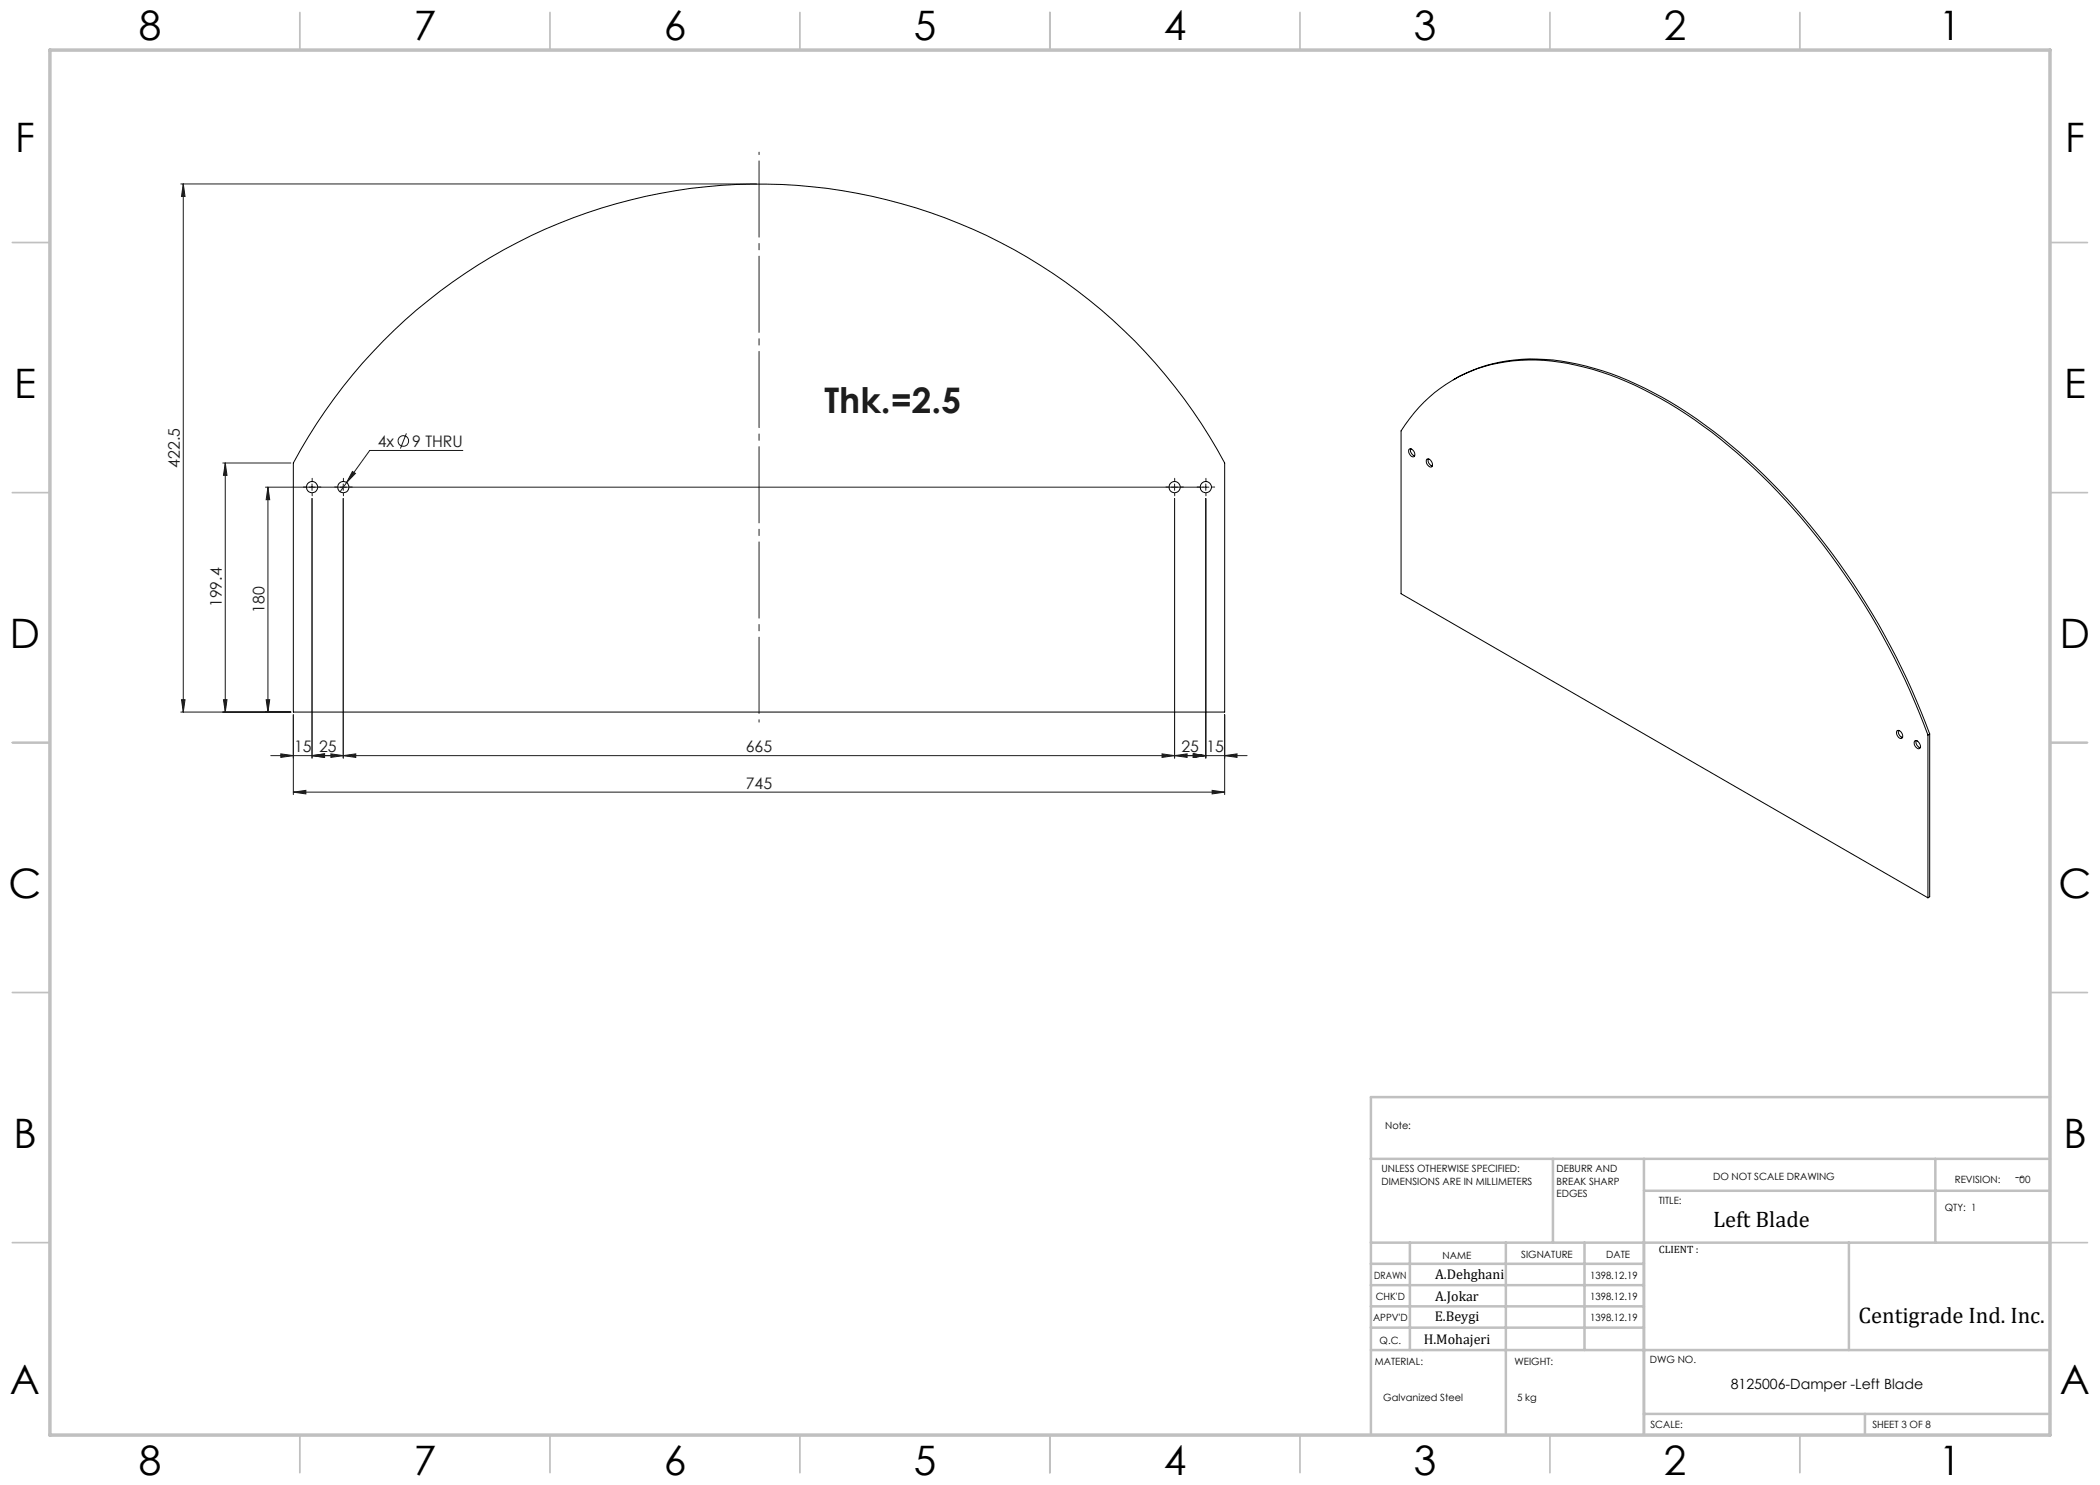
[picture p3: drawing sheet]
<svg xmlns="http://www.w3.org/2000/svg" width="420mm" height="297mm" viewBox="0 0 420 297" stroke-linecap="round" stroke-linejoin="round" font-family="sans-serif">
<g fill="none" stroke="#191924" stroke-width=".2">
<path d="M36.2 36.8h115.1M36.7 36.8v105.6M36.7 36.8l.3 2.5h-.7zM44.6 92.6h13.6M45 92.6v49.8M45 92.6l.4 2.5h-.7zM53.1 97.4h188.7M53.6 97.4v45M53.6 97.4l.3 2.5h-.7zM62.4 99.7v51.9M62.4 96.8v1.3M68.7 99.7v51.9"/>
<path d="M68.7 96.8v1.3M69.3 96.5l-1.3 1.9M70.5 94.3l.6 .4-1.8 1.8zM81.3 86.7l-1.2 3M92.6 90.1h-18.7l-4.6 6.4M234.9 99.7v51.9M234.9 96.8v1.3M241.2 99.7v51.9M241.2 96.8v1.3M36.3 139.9h.7l-.3 2.5zM44.7 139.9h.7l-.4 2.5zM53.2 139.9h.7l-.3 2.5z"/>
<path d="M36.2 142.4h22M54.2 151.1h195.2M56.2 150.8l2.5 .3-2.5 .4zM58.7 158.4l2.5-.3v.7zM58.7 158.4h186.2M58.7 142.9v16M62.4 151.1l2.5-.3v.7zM66.2 150.8l2.5 .3-2.5 .4zM68.7 151.1l2.5-.3v.7zM232.4 150.8l2.5 .3-2.5 .4zM234.9 151.1l2.5-.3v.7zM238.7 150.8l2.5 .3-2.5 .4z"/>
<path d="M242.4 158.1l2.5 .3-2.5 .4zM244.9 151.1l2.5-.3v.7zM244.9 142.9v16"/>
<circle cx="80.7" cy="88.2" r="1.06"/>
</g>
<path d="M151.8 144.4v-114" fill="none" stroke="#191924" stroke-width=".2" stroke-dasharray="15.2 1.3 1.3 1.3" stroke-dashoffset="-1.8"/>
<g fill="none" stroke="#191924" stroke-width=".2" stroke-dasharray="15.2 1.3 1.3 1.3">
<path d="M61.2 97.4h-.5M62.4 96.2v-.5M62.4 98.7v.5M63.7 97.4h.5M67.4 97.4h-.5M68.7 96.2v-.5M68.7 98.7v.5M69.9 97.4h.5M233.7 97.4h-.5M234.9 96.2v-.5M234.9 98.7v.5M236.2 97.4h.5"/>
<path d="M239.9 97.4h-.5M241.2 96.2v-.5M241.2 98.7v.5M242.4 97.4h.5"/>
</g>
<g fill="none" stroke="#c0c0c0" stroke-width=".35">
<path d="M60 2.5v7.5M110 2.5v7.5M160 2.5v7.5M210 2.5v7.5M260 2.5v7.5M310 2.5v7.5M360 2.5v7.5M2.5 48.5h7.5M410 48.5h7.5M2.5 98.5h7.5M410 98.5h7.5M2.5 148.5h7.5"/>
<path d="M410 148.5h7.5M2.5 198.5h7.5M410 198.5h7.5M2.5 248.5h7.5M410 248.5h7.5M60 287v7.5M110 287v7.5M160 287v7.5M210 287v7.5M260 287v7.5M310 287v7.5M360 287v7.5"/>
</g>
<g fill="none" stroke="#c0c0c0" stroke-width=".5">
<path d="M410 219.4h-135.8v67.4M274.2 231.8h135.8M310.6 231.8v16.7M328.8 231.8v55.2M328.8 238.2h81.2M387.1 231.8v16.7M274.2 248.5h135.8M274.2 257h54.6M274.2 252.8h54.6M282 248.5v21.5M301.2 248.5v38.3M316.9 248.5v21.5"/>
<path d="M369.8 248.5v21.5M274.2 265.5h54.6M274.2 261.3h54.6M274.2 270h135.8M328.8 282.8h81.2M373 282.8v4.2"/>
</g>
<path d="M10 10h400v277h-400z" fill="none" stroke="#c0c0c0" stroke-width=".7"/>
<g fill="#191924">
<path d="M70.5 94.3l.6 .4-1.8 1.8z"/>
<path d="M242.4 158.1l2.5 .3-2.5 .4zM58.7 158.4l2.5-.3v.7zM66.2 150.8l2.5 .3-2.5 .4zM62.4 151.1l2.5-.3v.7zM238.7 150.8l2.5 .3-2.5 .4zM234.9 151.1l2.5-.3v.7zM244.9 151.1l2.5-.3v.7zM238.7 150.8l2.5 .3-2.5 .4z"/>
<path d="M36.3 139.9h.7l-.3 2.5zM36.7 36.8l.3 2.5h-.7zM44.7 139.9h.7l-.4 2.5zM45 92.6l.4 2.5h-.7zM53.2 139.9h.7l-.3 2.5zM53.6 97.4l.3 2.5h-.7z"/>
<path d="M56.2 150.8l2.5 .3-2.5 .4zM62.4 151.1l2.5-.3v.7zM68.7 151.1l2.5-.3v.7zM232.4 150.8l2.5 .3-2.5 .4z"/>
</g>
<g fill="none" stroke="#000" stroke-width=".2">
<path d="M76.7 68.2a105.6 105.6 0 0 1 168.2 24.4v49.8h-186.2v-49.8a106.3 106.3 0 0 1 18-24.4zM290.7 75.9a32.7 32.7 0 0 1 23.1-3.4 67.6 67.6 0 0 1 27.2 12.5 128.9 128.9 0 0 1 34.8 40 142.8 142.8 0 0 1 10.1 21.8M281.8 89.9a.75 .75 0 0 1 1.1 .7 .52 .52 0 0 1-.2 .8 .52 .52 0 0 1-.7-.4l-.2-.5zM282.1 89.7a1.27 1.27 0 0 0 .8 1.5M285.4 91.8a1.05 1.05 0 0 1 .9 1.6 1.05 1.05 0 0 1-.9-1.6zM285.6 91.8a1.21 1.21 0 0 0 .9 1.4M379.4 146.1a1.04 1.04 0 0 1 1 1.5 1.02 1.02 0 0 1-1-1.5zM379.7 146.1a1.21 1.21 0 0 0 .8 1.4M383 148.2a1.04 1.04 0 0 1 .9 1.5 1.02 1.02 0 0 1-.9-1.5zM383.2 148.1a1.21 1.21 0 0 0 .8 1.4M385.6 147a140.4 140.4 0 0 0-38.2-56.4 79.6 79.6 0 0 0-29-16.8 37.8 37.8 0 0 0-22.9-.1 29.4 29.4 0 0 0-15.3 12.5v32.5l105.4 60.9M385.6 147v32.6"/>
<path d="M385.9 146.8l-.3 .2M385.9 146.8v32.5l-.3 .3"/>
<circle cx="62.4" cy="97.4" r="1.13"/>
<circle cx="68.7" cy="97.4" r="1.13"/>
<circle cx="234.9" cy="97.4" r="1.13"/>
<circle cx="241.2" cy="97.4" r="1.13"/>
</g>
<g font-size="8.1">
<text x="27.8" y="8">8</text>
<text x="82.8" y="8">7</text>
<text x="132.8" y="8">6</text>
<text x="182.8" y="8">5</text>
<text x="232.8" y="8">4</text>
<text x="282.8" y="8">3</text>
<text x="332.8" y="8">2</text>
<text x="387.8" y="8">1</text>
<text x="3" y="30.4">F</text>
<text x="413" y="30.4">F</text>
<text x="2.8" y="79.6">E</text>
<text x="412.8" y="79.6">E</text>
<text x="2" y="129.6">D</text>
<text x="412" y="129.6">D</text>
<text x="1.7" y="179.6">C</text>
<text x="411.7" y="179.6">C</text>
<text x="2.7" y="229.6">B</text>
<text x="412.7" y="229.6">B</text>
<text x="2" y="278.9">A</text>
<text x="412" y="278.9">A</text>
<text x="27.8" y="295">8</text>
<text x="82.8" y="295">7</text>
<text x="132.8" y="295">6</text>
<text x="182.8" y="295">5</text>
<text x="232.8" y="295">4</text>
<text x="282.8" y="295">3</text>
<text x="332.8" y="295">2</text>
<text x="387.8" y="295">1</text>
</g>
<text font-size="7.1" fill="#191924" x="164.9" y="82.6">Thk.=2.5</text>
<g font-size="4.5">
<text x="342.6" y="245.3">Left Blade</text>
<text x="371.7" y="264.6">Centigrade Ind. Inc.</text>
</g>
<g font-size="3.2" fill="#191924">
<text x="75.6" y="89.4">4x</text>
<text x="82.4" y="89.4">9 THRU</text>
<text x="36" y="93.6" transform="rotate(-90 36 93.6)">422.5</text>
<text x="44.4" y="121.4" transform="rotate(-90 44.4 121.4)">199.4</text>
<text x="52.9" y="122.5" transform="rotate(-90 52.9 122.5)">180</text>
<text x="58.8" y="150.4">15</text>
<text x="63.8" y="150.4">25</text>
<text x="149.2" y="150.4">665</text>
<text x="236.3" y="150.4">25</text>
<text x="241.3" y="150.4">15</text>
<text x="149.2" y="157.7">745</text>
</g>
<g font-size="2.8">
<text x="287" y="255.9">A.Dehghani</text>
<text x="287" y="260.1">A.Jokar</text>
<text x="284.7" y="268.7">H.Mohajeri</text>
<text x="286.9" y="264.2">E.Beygi</text>
<text x="346.2" y="277.7">8125006-Damper -Left Blade</text>
</g>
<text font-size="2.5" x="403" y="236.1">--</text>
<text font-size="2.1" x="331.8" y="250.7">CLIENT :</text>
<g font-size="2">
<text x="277" y="225.8">Note:</text>
<text x="276.3" y="234.5">UNLESS OTHERWISE SPECIFIED:</text>
<text x="276.3" y="237">DIMENSIONS ARE IN MILLIMETERS</text>
<text x="311.3" y="234.5">DEBURR AND</text>
<text x="311.3" y="237">BREAK SHARP</text>
<text x="311.3" y="239.5">EDGES</text>
<text x="342.6" y="236">DO NOT SCALE DRAWING</text>
<text x="391" y="236.6">REVISION:</text>
<text x="403.9" y="236.6">00</text>
<text x="331.8" y="240.8">TITLE:</text>
<text x="389" y="242.2">QTY: 1</text>
<text x="288.5" y="251.7">NAME</text>
<text x="304.2" y="251.7">SIGNATURE</text>
<text x="321.2" y="251.7">DATE</text>
<text x="274.8" y="255.9">DRAWN</text>
<text x="318" y="255.9">1398.12.19</text>
<text x="275.1" y="260.1">CHK'D</text>
<text x="318" y="260.1">1398.12.19</text>
<text x="274.6" y="264.2">APPV'D</text>
<text x="275.9" y="268.7">Q.C.</text>
<text x="318" y="264.2">1398.12.19</text>
<text x="275" y="273">MATERIAL:</text>
<text x="302.9" y="273">WEIGHT:</text>
<text x="330" y="272.5">DWG NO.</text>
<text x="276.7" y="280.2">Galvanized Steel</text>
<text x="303.4" y="280.2">5 kg</text>
<text x="330.1" y="285.6">SCALE:</text>
<text x="374.5" y="285.6">SHEET 3 OF 8</text>
</g>
</svg>
